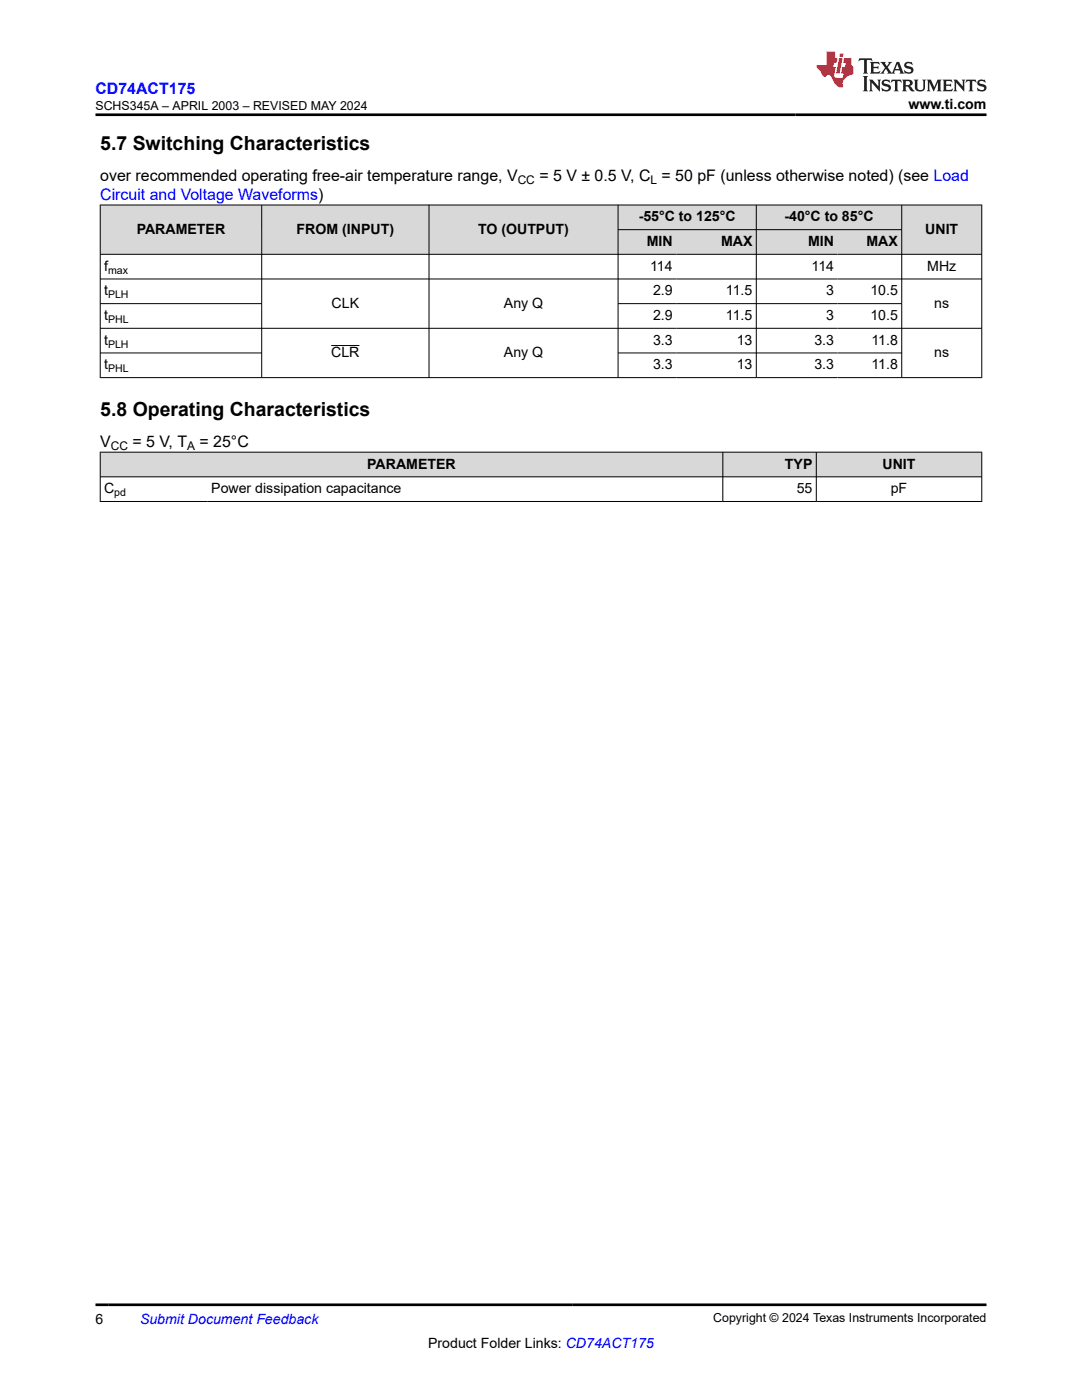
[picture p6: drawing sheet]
<svg xmlns="http://www.w3.org/2000/svg" width="216mm" height="279mm" viewBox="0 0 216 279" stroke-linecap="round" stroke-linejoin="round" font-family="sans-serif">
<g fill="#d8d8d8">
<path d="M20 40.9h175.9v4.9h-175.9z" fill-rule="evenodd"/>
<path d="M20.1 41h32.1v9.7h-32.1z" fill-rule="evenodd"/>
<path d="M52.3 41h33.2v9.7h-33.2z" fill-rule="evenodd"/>
<path d="M85.7 41h37.6v9.7h-37.6z" fill-rule="evenodd"/>
<path d="M123.4 41h27.4v4.8h-27.4z" fill-rule="evenodd"/>
<path d="M151 41h28.9v4.8h-28.9z" fill-rule="evenodd"/>
<path d="M180 41h15.8v9.7h-15.8z" fill-rule="evenodd"/>
<path d="M123.4 45.9h11.5v4.8h-11.5z" fill-rule="evenodd"/>
<path d="M134.9 45.9h15.9v4.8h-15.9z" fill-rule="evenodd"/>
<path d="M151 45.9h16.1v4.8h-16.1z" fill-rule="evenodd"/>
<path d="M167.1 45.9h12.8v4.8h-12.8z" fill-rule="evenodd"/>
</g>
<g fill="none" stroke="#000" stroke-width=".2">
<path d="M19.9 40.9h176.1M19.9 50.8h176.1M19.9 55.7h176.1M20 40.9v34.5M52.2 40.9v34.5M85.6 40.9v34.5M123.3 40.9v34.5M123.3 45.8h56.7M150.9 40.9v34.5M179.9 40.9v34.5M195.9 40.9v34.5M19.9 60.6h32.4"/>
<path d="M19.9 70.4h32.4M19.9 75.4h176.1M66.1 69h5.6M123.3 60.6h56.7M123.3 70.4h56.7M196 65.5h-176.1"/>
</g>
<g fill="#d8d8d8">
<path d="M20 90.2h175.9v5h-175.9z" fill-rule="evenodd"/>
<path d="M20.1 90.3h124.1v4.8h-124.1z" fill-rule="evenodd"/>
<path d="M144.3 90.3h18.5v4.8h-18.5z" fill-rule="evenodd"/>
<path d="M162.9 90.3h32.9v4.8h-32.9z" fill-rule="evenodd"/>
</g>
<path d="M19.9 90.2h176.1M19.9 95.2h176.1M20 90.2v9.9M144.2 90.2v9.9M162.9 90.2v9.9M195.9 90.2v9.9M19.9 100.1h176.1" fill="none" stroke="#000" stroke-width=".2"/>
<path d="M171.5 11.6l-.2 .6 .5-.2h.6v.1v2.2l-.2 .4h1l-.2-.4v-2.2v-.1h.5l.5 .2-.1-.6zM173.6 12.4l.2 .3v1.6l-.2 .4h1.9l.1-.6a1.08 1.08 0 0 1-1.3 .2v-.7h.6l.4 .2v-.7l-.4 .2h-.6v-.5l.2-.2a1 1 0 0 1 1 .3l-.1-.5zM175.7 12.4l.9 1.1-1 1.2h.9l-.2-.2 .5-.8 .4 .8-.2 .2h1.6l-.2-.2 .2-.5h.9l.1 .5-.1 .2h.9l-.2-.4-.8-1.9h-.5l-.9 2.1-.9-1.1 .9-1h-.8l.2 .2-.4 .6-.4-.6 .2-.2zM179 12.8l.4 1h-.7zM180.7 12.5a.65 .65 0 0 0-.2 .7 .65 .65 0 0 0 .6 .5l.6 .1 .1 .3a.79 .79 0 0 1-.7 .4 .79 .79 0 0 1-.7-.5l.1 .7 .2-.1a.93 .93 0 0 0 1.1 0 .93 .93 0 0 0 .4-.9 1.46 1.46 0 0 0-1.2-.6l-.1-.3a1.09 1.09 0 0 1 1.2 .2l-.2-.6-.1 .1-.5-.2zM172.2 15.2l.2 .4v2.2l-.2 .4h1l-.2-.4v-2.2l.2-.4zM173.4 15.9l.2 .4v1.5l-.2 .4h.8l-.3-.4 .1-1.3 1.6 1.8v-2l.2-.4h-.7l.1 .2 .1 1.1-1.2-1.3zM176.2 16a.65 .65 0 0 0-.2 .8 .65 .65 0 0 0 .6 .4l.6 .2 .1 .2a.79 .79 0 0 1-.7 .4 .79 .79 0 0 1-.7-.5l.1 .7 .2-.1a.93 .93 0 0 0 1.1 .1 .93 .93 0 0 0 .4-1 1.46 1.46 0 0 0-1.2-.5l-.1-.4a1.09 1.09 0 0 1 1.2 .2l-.1-.6-.2 .1-.5-.1zM177.9 15.9l-.1 .6a.63 .63 0 0 1 .8-.3v1.6l-.3 .4h1l-.2-.4v-1.6a.66 .66 0 0 1 .8 .3l-.1-.6zM180 15.9l.2 .4v1.5l-.2 .4h1l-.2-.2-.1-.7h.5l.1 .2a.79 .79 0 0 0 1.2 .6l-1-.9a.61 .61 0 0 0 .6-.6 .61 .61 0 0 0-.5-.7zM180.8 16.2h.1a.47 .47 0 0 1 .5 .1 .47 .47 0 0 1 .1 .5l-.1 .1-.7 .1zM182.3 15.9l.2 .2a2.27 2.27 0 0 0 .4 2 1.04 1.04 0 0 0 1.7-.7v-1.3l.2-.2h-.8l.2 .4v1.1a.6 .6 0 0 1-.6 .6 .6 .6 0 0 1-.6-.6v-1.1l.3-.4zM184.9 15.9l.2 .4v1.5l-.2 .4h.8l-.3-.4v-1.4l.9 1.9 .9-1.9v1.4l-.3 .4h1l-.2-.4v-1.5l.2-.4h-.8l-.7 1.5-.6-1.5zM188.1 15.9l.2 .4v1.5l-.2 .4h1.9l.1-.6a1.09 1.09 0 0 1-1.3 .2v-.7h.6l.4 .2v-.6l-.4 .2h-.6v-.6l.2-.1a1.01 1.01 0 0 1 1 .3l-.1-.6zM190.2 15.9l.3 .4v1.5l-.3 .4h.8l-.2-.4v-1.3l1.6 1.8v-2l.2-.4h-.7l.2 .2v1.1l-1.2-1.3zM192.8 15.9l-.1 .6a.63 .63 0 0 1 .8-.3v1.6l-.3 .4h1l-.2-.4v-1.6a.66 .66 0 0 1 .8 .3l-.1-.6zM195.2 16a.65 .65 0 0 0-.2 .8 .65 .65 0 0 0 .6 .4l.6 .2 .2 .2a.79 .79 0 0 1-.7 .4 .79 .79 0 0 1-.7-.5l.1 .7 .2-.1a.93 .93 0 0 0 1 .1 .93 .93 0 0 0 .5-1 1.46 1.46 0 0 0-1.3-.5v-.4a1.09 1.09 0 0 1 1.2 .2l-.2-.6-.2 .1-.5-.1z" fill="#231f20"/>
<path d="M164.9 10.3v2.7h-2l.1 .4 .8 1a.95 .95 0 0 0 1 .9 .59 .59 0 0 1 .5-.4 .59 .59 0 0 1 .5 .3l.4 .8a1.59 1.59 0 0 0 2.1 1.4 1.61 1.61 0 0 1 1-2.3l1-.3-.1-1.5a1.59 1.59 0 0 1-.3-1.7h-1.5l-.2 .9h.6l-.2 .9h-.5l-.2 .9v.3l.4 .1-.1 .9h-.7a.73 .73 0 0 1-1-.7l.3-1.5h-.5l.1-.9h.5l.2-.9h-.5v-1.3zM167.4 11.6l-.6 3.1h.7l.6-3.1zM167.6 10.7l-.1 .6h.7l.1-.6z" fill="#ed1c24"/>
<path d="M19 22.9h177.8M19 260.4h177.8" fill="none" stroke="#000" stroke-width=".53"/>
<g font-size="3.9">
<text x="20" y="29.9">5.7 Switching Characteristics</text>
<text x="20" y="83">5.8 Operating Characteristics</text>
</g>
<g font-size="3.2" fill="#00f">
<text x="19" y="18.7">CD74ACT175</text>
<text x="20" y="39.9">Circuit and Voltage Waveforms)</text>
</g>
<g font-size="3.2">
<text x="20" y="36.1">over recommended operating free-air temperature range, V</text>
<text x="107.6" y="36.1">= 5 V ± 0.5 V, C = 50 pF (unless otherwise noted) (see Load</text>
<text x="20" y="89.2">V</text>
<text x="26.4" y="89.2">= 5 V, T</text>
<text x="39.8" y="89.2">= 25°C</text>
</g>
<g font-size="2.8">
<text x="181.3" y="21.8">www.ti.com</text>
<text x="27.3" y="46.6">PARAMETER</text>
<text x="59.2" y="46.6">FROM (INPUT)</text>
<text x="95.4" y="46.6">TO (OUTPUT)</text>
<text x="127.4" y="44.2">-55°C to 125°C</text>
<text x="156.5" y="44.2">-40°C to 85°C</text>
<text x="184.6" y="46.6">UNIT</text>
<text x="129.1" y="49.1">MIN</text>
<text x="143.9" y="49.1">MAX</text>
<text x="161.3" y="49.1">MIN</text>
<text x="172.9" y="49.1">MAX</text>
<text x="20.8" y="54">f</text>
<text x="20.8" y="59">t</text>
<text x="129.7" y="54">114</text>
<text x="130.3" y="59">2.9</text>
<text x="144.9" y="59">11.5</text>
<text x="161.9" y="54">114</text>
<text x="164.9" y="59">3</text>
<text x="173.7" y="59">10.5</text>
<text x="185" y="54">MHz</text>
<text x="20.8" y="63.9">t</text>
<text x="66.2" y="61.4">CLK</text>
<text x="100.5" y="61.4">Any Q</text>
<text x="130.3" y="63.9">2.9</text>
<text x="144.9" y="63.9">11.5</text>
<text x="164.9" y="63.9">3</text>
<text x="173.7" y="63.9">10.5</text>
<text x="186.4" y="61.4">ns</text>
<text x="20.8" y="68.8">t</text>
<text x="66.1" y="71.3">CLR</text>
<text x="100.5" y="71.3">Any Q</text>
<text x="130.3" y="68.8">3.3</text>
<text x="147" y="68.8">13</text>
<text x="162.5" y="68.8">3.3</text>
<text x="173.9" y="68.8">11.8</text>
<text x="186.4" y="71.3">ns</text>
<text x="20.8" y="73.7">t</text>
<text x="130.3" y="73.7">3.3</text>
<text x="147" y="73.7">13</text>
<text x="162.5" y="73.7">3.3</text>
<text x="173.9" y="73.7">11.8</text>
<text x="73.3" y="93.5">PARAMETER</text>
<text x="156.6" y="93.5">TYP</text>
<text x="176.1" y="93.5">UNIT</text>
<text x="20.8" y="98.4">C</text>
<text x="42.2" y="98.4">Power dissipation capacitance</text>
<text x="159" y="98.4">55</text>
<text x="177.7" y="98.4">pF</text>
<text x="19" y="264.2">6</text>
<text x="85.4" y="269">Product Folder Links: CD74ACT175</text>
</g>
<text font-size="2.8" fill="#00f" x="27.9" y="264.2">Submit Document Feedback</text>
<g font-size="2.5">
<text x="19" y="21.9">SCHS345A – APRIL 2003 – REVISED MAY 2024</text>
<text x="142.3" y="263.9">Copyright © 2024 Texas Instruments Incorporated</text>
</g>
<g font-size="2.4">
<text x="103.3" y="36.7">CC</text>
<text x="129.8" y="36.7">L</text>
<text x="22.1" y="89.8">CC</text>
<text x="37.4" y="89.8">A</text>
</g>
<g font-size="2.1">
<text x="21.6" y="54.6">max</text>
<text x="21.6" y="59.5">PLH</text>
<text x="21.6" y="64.4">PHL</text>
<text x="21.6" y="69.4">PLH</text>
<text x="21.6" y="74.3">PHL</text>
<text x="22.8" y="99">pd</text>
</g>
</svg>
